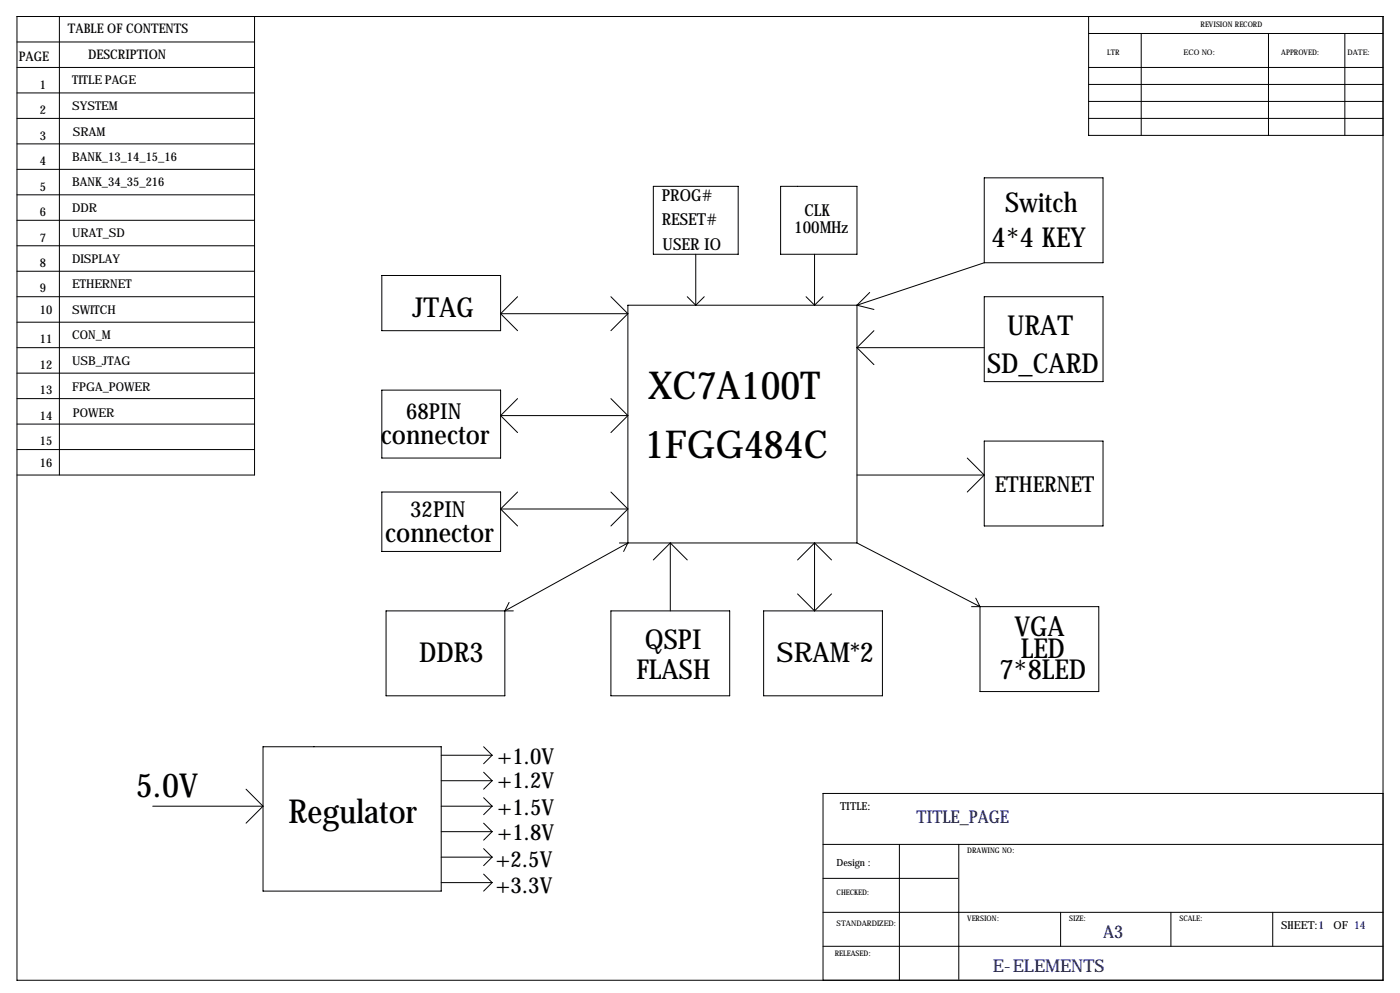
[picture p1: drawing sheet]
<svg xmlns="http://www.w3.org/2000/svg" width="419mm" height="297mm" viewBox="0 0 419 297" stroke-linecap="round" stroke-linejoin="round" font-family="sans-serif">
<g fill="none" stroke="#000" stroke-width=".3">
<path d="M5.1 12.6h71.1M5.1 4.9h408.9v288.3h-408.9zM17.8 4.9v137.2M76.2 4.9v137.2h-71.1M325.9 4.9v35.6h88.1M325.9 10h88.1M341.6 10v30.5M379.7 10v30.5M402.6 10v30.5M5.1 20.2h71.1M5.1 27.8h71.1M5.1 35.4h71.1"/>
<path d="M325.9 20.2h88.1M325.9 35.4h88.1M325.9 30.3h88.1M325.9 25.3h88.1M5.1 43h71.1M5.1 50.7h71.1M5.1 58.3h71.1M195.6 55.7h25.4v20.4h-25.4zM233.7 55.7h22.8v20.4h-22.8zM294.6 53.2h35.6v25.4h-35.6zM5.1 65.9h71.1M5.1 73.5h71.1"/>
<path d="M208.3 76.1v15.2M243.8 76.1v15.2M294.6 78.6l-38.1 12.7M5.1 81.1h71.1M5.1 88.8h71.1M5.1 96.4h71.1M114.3 82.4h35.6v16.5h-35.6zM149.9 93.8h38.1M149.9 93.8l5 5.1M154.9 88.8l-5 5M182.9 88.8l5.1 5M188 93.8l-5.1 5.1"/>
<path d="M205.7 88.8l2.6 2.5M210.8 88.8l-2.5 2.5M241.3 88.8l2.5 2.5M246.4 88.8l-2.6 2.5M256.5 91.3h-68.5v71.1M256.5 91.3v71.1M256.5 91.3l5.1 1.3M260.3 87.5l-3.8 3.8M261.6 98.9l-5.1 5.1M294.6 88.8h35.6v25.4h-35.6zM5.1 104h71.1M5.1 111.6h71.1"/>
<path d="M5.1 119.2h71.1M114.3 116.7h35.6v20.3h-35.6zM154.9 119.2l-5 5.1M182.9 119.2l5.1 5.1M256.5 104l5.1 5.1M256.5 104h38.1M5.1 126.9h71.1M5.1 134.5h71.1M149.9 124.3h38.1M149.9 124.3l5 5.1M188 124.3l-5.1 5.1M289.6 137l5 5.1"/>
<path d="M294.6 131.9h35.6v25.4h-35.6zM114.3 147.2h35.6v17.8h-35.6zM149.9 152.3h38.1M149.9 152.3l5 5M154.9 147.2l-5 5.1M182.9 147.2l5.1 5.1M188 152.3l-5.1 5M256.5 142.1h38.1M294.6 142.1l-5 5.1M185.4 162.4h71.1M188 162.4l-36.9 20.3M188 162.4l-1.3 2.6"/>
<path d="M200.7 162.4v20.3M200.7 162.4l-5.1 5.1M200.7 162.4l5 5.1M238.8 177.7l5 5M243.8 162.4v20.3M243.8 162.4l-5 5.1M243.8 162.4l5.1 5.1M248.9 177.7l-5.1 5M256.5 162.4l36.9 19.1M292.1 178.9l1.3 2.6M151.1 182.7v25.4h-35.5v-25.4h38.1M152.4 180.2l-1.3 2.5"/>
<path d="M182.9 182.7h35.5v25.4h-35.5zM228.6 182.7h35.6v25.4h-35.6zM290.8 181.5h38.1v25.4h-35.5v-25.4M73.7 236.1l5 5.1M78.7 223.4h53.4v43.2h-53.4zM132.1 233.5h15.2M132.1 225.9h15.2M144.8 231l2.5 2.5M144.8 238.6l2.5 2.6M144.8 223.4l2.5 2.5M147.3 233.5l-2.5 2.6M147.3 225.9l-2.5 2.6"/>
<path d="M414 237.3h-167.6v55.9M45.7 241.2h33M78.7 241.2l-5 5M132.1 248.8h15.2M132.1 241.2h15.2M132.1 256.4h15.2M144.8 246.2l2.5 2.6M144.8 253.9l2.5 2.5M147.3 248.8l-2.5 2.5M147.3 256.4l-2.5 2.5M147.3 241.2l-2.5 2.5M246.4 252.6h167.6"/>
<path d="M269.2 252.6v40.6M287 252.6v40.4M132.1 264h15.2M144.8 261.5l2.5 2.5M147.3 264l-2.5 2.6M246.4 272.9h167.6M246.4 262.7h40.4M317.5 272.9v10.2M350.5 272.9v10.2M381 272.9v10.2M246.4 283.1h167.6"/>
</g>
<g font-size="11.5">
<text x="194.1" y="119.2">XC7A100T</text>
<text x="193" y="137">1FGG484C</text>
</g>
<g font-size="9.9">
<text x="40.6" y="238.4">5.0V</text>
<text x="86.4" y="246.2">Regulator</text>
</g>
<g font-size="8.2">
<text x="300.9" y="63.4">Switch</text>
<text x="296.8" y="74">4*4 KEY</text>
<text x="123.4" y="94.9">JTAG</text>
<text x="301.5" y="100.2">URAT</text>
<text x="295.5" y="111.6">SD_CARD</text>
<text x="114" y="133">connector</text>
<text x="115.3" y="162.2">connector</text>
<text x="303.7" y="190.4">VGA</text>
<text x="125.5" y="198">DDR3</text>
<text x="193" y="194.2">QSPI</text>
<text x="232.4" y="198">SRAM*2</text>
<text x="305.6" y="196.7">LED</text>
<text x="190.5" y="203.1">FLASH</text>
<text x="299.2" y="203.1">7*8LED</text>
</g>
<g font-size="6.6">
<text x="121.6" y="125.3">68PIN</text>
<text x="297.8" y="147.2">ETHERNET</text>
<text x="122.8" y="154.5">32PIN</text>
<text x="148.8" y="228.5">+1.0V</text>
<text x="148.8" y="235.6">+1.2V</text>
<text x="148.8" y="243.7">+1.5V</text>
<text x="148.8" y="251.3">+1.8V</text>
<text x="148.3" y="259.4">+2.5V</text>
<text x="148.3" y="267.1">+3.3V</text>
</g>
<g font-size="5.3" fill="#000080">
<text x="274.3" y="246.2">TITLE_PAGE</text>
<text x="330.2" y="280.5">A3</text>
<text x="297.2" y="290.7">E-ELEMENTS</text>
</g>
<g font-size="4.9">
<text x="198.1" y="60.1">PROG#</text>
<text x="240.8" y="64.6">CLK</text>
<text x="198.1" y="67.4">RESET#</text>
<text x="237.7" y="69.7">100MHz</text>
<text x="198.4" y="74.8">USER IO</text>
</g>
<g font-size="4">
<text x="20.3" y="10">TABLE OF CONTENTS</text>
<text x="26.4" y="17.6">DESCRIPTION</text>
<text x="5.6" y="18.1">PAGE</text>
</g>
<g font-size="3.6">
<text x="11.9" y="26.5">1</text>
<text x="21.6" y="25.3">TITLE PAGE</text>
<text x="11.9" y="34.1">2</text>
<text x="21.6" y="32.9">SYSTEM</text>
<text x="11.9" y="41.8">3</text>
<text x="21.8" y="40.8">SRAM</text>
<text x="11.9" y="49.4">4</text>
<text x="21.6" y="48.1">BANK_13_14_15_16</text>
<text x="11.9" y="57">5</text>
<text x="21.6" y="55.7">BANK_34_35_216</text>
<text x="11.9" y="64.6">6</text>
<text x="21.6" y="63.4">DDR</text>
<text x="21.6" y="71">URAT_SD</text>
<text x="11.9" y="72.2">7</text>
<text x="11.9" y="79.9">8</text>
<text x="21.6" y="78.6">DISPLAY</text>
<text x="11.9" y="87.5">9</text>
<text x="21.6" y="86.2">ETHERNET</text>
<text x="11.9" y="93.8">10</text>
<text x="21.6" y="93.8">SWITCH</text>
<text x="21.6" y="101.5">CON_M</text>
<text x="11.9" y="102.7">11</text>
<text x="11.9" y="110.3">12</text>
<text x="21.6" y="109.3">USB_JTAG</text>
<text x="11.9" y="118">13</text>
<text x="21.6" y="117">FPGA_POWER</text>
<text x="11.9" y="125.6">14</text>
<text x="21.8" y="124.8">POWER</text>
<text x="11.9" y="133.2">15</text>
<text x="11.9" y="139.6">16</text>
</g>
<g font-size="3.3">
<text x="251.5" y="242.4">TITLE:</text>
<text x="383.5" y="278">SHEET:1</text>
<text x="399.2" y="278">OF 14</text>
</g>
<text font-size="3" x="250.4" y="259.2">Design :</text>
<g font-size="2.3">
<text x="359.4" y="8">REVISION RECORD</text>
<text x="331.5" y="16.4">LTR</text>
<text x="354.3" y="16.4">ECO NO:</text>
<text x="383.5" y="16.4">APPROVED:</text>
<text x="403.4" y="16.4">DATE:</text>
<text x="289.6" y="255.1">DRAWING NO:</text>
<text x="250.4" y="267.8">CHECKED:</text>
<text x="289.6" y="275.4">VERSION:</text>
<text x="320" y="275.4">SIZE:</text>
<text x="353.1" y="275.4">SCALE:</text>
<text x="250.4" y="277">STANDARDIZED:</text>
<text x="249.9" y="286.1">RELEASED:</text>
</g>
</svg>
